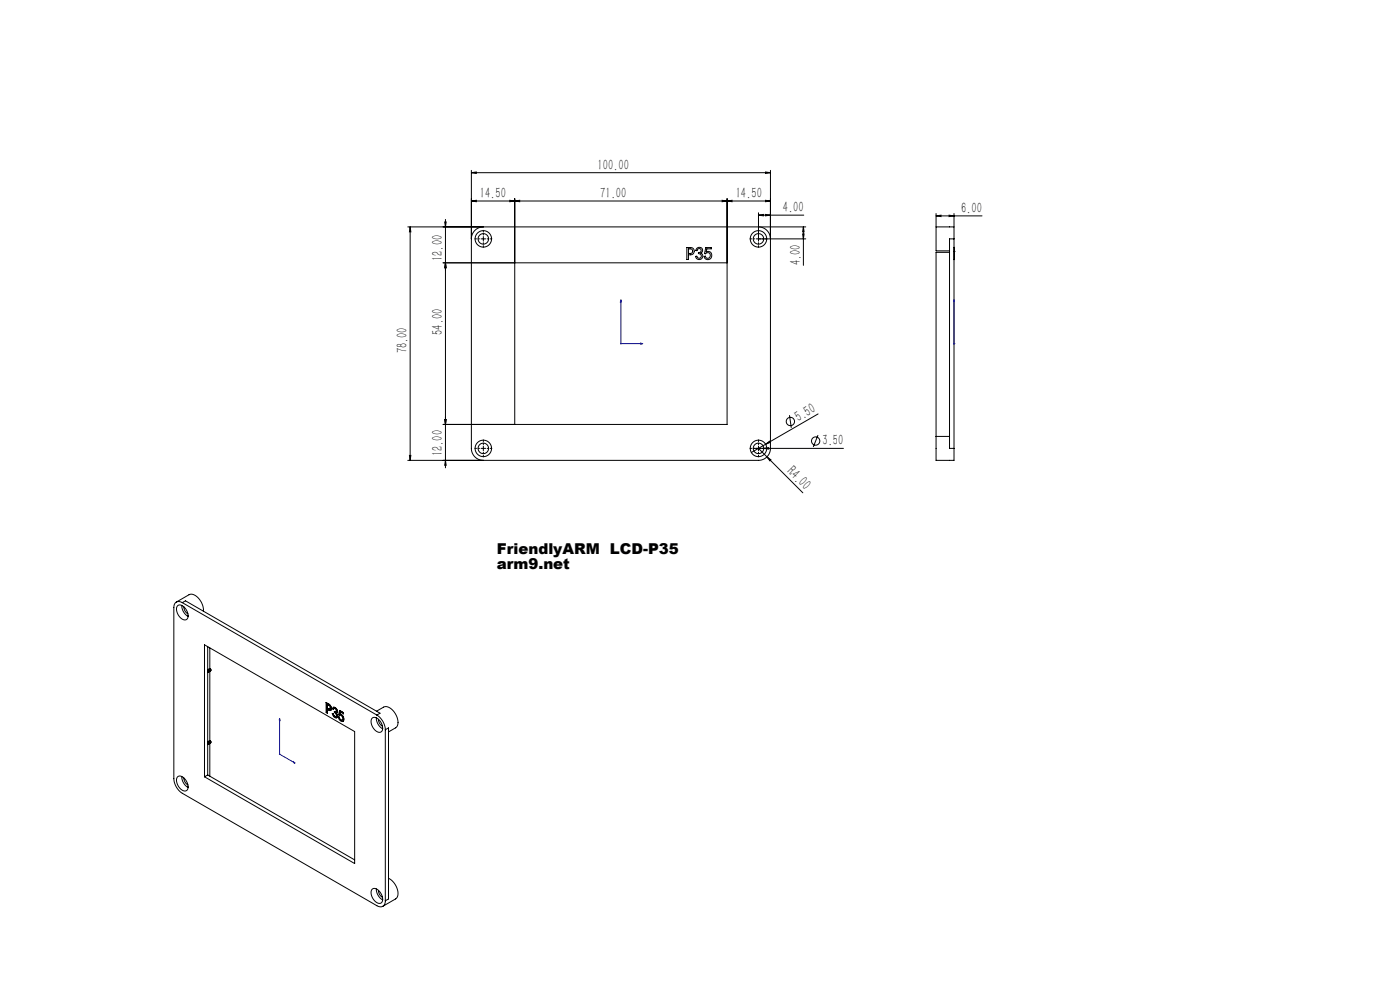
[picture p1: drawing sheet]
<svg xmlns="http://www.w3.org/2000/svg" width="1189mm" height="841mm" viewBox="0 0 1189 841" stroke-linecap="round" stroke-linejoin="round" font-family="sans-serif">
<g fill="none" stroke="#000" stroke-width=".85">
<path d="M400 147l5-1v1zM400 145v58M400 147h254M650 146l4 1h-4zM654 145v58M400 171l5-1v1zM400 171h254M433 170l4 1h-4zM437 171l4-1v1zM437 169v54h-61M613 170l5 1h-5zM618 171l4-1v1z"/>
<path d="M618 169v54M650 170l4 1h-4zM346 193h64M348 193v198M348 193l1 4h-1zM378 188h1l-1 5zM378 186v211M644 193h40M644 183l4-1v1zM644 181v22M644 183h39M650 182l4 1h-4z"/>
<path d="M682 199h1l-1 4zM682 193v32M682 193l1 4h-1zM795 183h4v1zM795 181v12M795 183h39M806 183h4l-4 1zM810 181v12M410 203h1M410 202v1M644 203h40M378 223l1 4h-1z"/>
<path d="M378 356h1l-1 4zM670 352l2 11M695 351l-45 26M376 360h61M650 377l4-3v1zM650 377l-12 7M695 369l-4 10M346 391h64M348 386h1l-1 5zM378 391l1 4h-1zM410 381h1M410 380v1"/>
<path d="M640 381h76M644 380v1M644 381l7 7M649 381l4-1v1zM651 388l4 2-1 1zM651 388l31 30"/>
<circle cx="671" cy="358" r="4"/>
<circle cx="693" cy="374" r="4"/>
</g>
<path d="M527 254l1 2h-1zM527 254v38h19M810 254v2v-2M810 254v38M544 291l2 1h-2zM810 291v1zM810 292h.1M237 610v30l14 8M237 610l1 1h-1zM249 646l2 2-2-1z" fill="none" stroke="#00f" stroke-width=".85"/>
<path d="M527 292h1M527 291l1 1M527 291v1M528 291l-1 1M810 292h1M810 291l1 1M810 291v1M811 291l-1 1M237 640h1M237 640v1M238 640h-1" fill="none" stroke="#808080" stroke-width=".85"/>
<g fill="none" stroke="#000" stroke-width=".85" stroke-dasharray="30.5 1.3 1.3 1.3" stroke-dashoffset="29">
<path d="M410 203h-7M410 202v-7M410 203v7M411 203h7M644 203h-7M644 202v-7M644 203v7M645 203h6M410 381h-7M410 380v-7M410 381v7M411 381h7"/>
<path d="M644 381h-7M644 380v-7M644 381v7M645 381h6"/>
</g>
<g fill="#00f">
<path d="M544 291l2 1h-2zM527 254l1 2h-1z"/>
<path d="M249 646l2 2-2-1zM237 610l1 1h-1z"/>
<path d="M810 291v1zM810 254v2z"/>
</g>
<g fill="#000">
<path d="M650 377l4-3v1zM649 381l4-1v1zM651 388l4 2-1 1z"/>
<path d="M400 147l5-1v1zM650 146l4 1h-4zM400 171l5-1v1zM433 170l4 1h-4zM437 171l4-1v1zM613 170l5 1h-5zM618 171l4-1v1zM650 170l4 1h-4zM644 183l4-1v1zM650 182l4 1h-4zM795 183h4v1zM806 183h4l-4 1z"/>
<path d="M348 193l1 4h-1zM348 386h1l-1 5zM378 188h1l-1 5zM378 223l1 4h-1zM378 356h1l-1 4zM378 391l1 4h-1zM682 193l1 4h-1zM682 199h1l-1 4z"/>
<path d="M378 356h1l-1 4zM378 223l1 4h-1z"/>
</g>
<g fill="none" stroke="#000" stroke-width=".85">
<path d="M403 196l3-3h4h234a10 10 0 0 1 10 10v178a10 10 0 0 1-10 10h-234a10 10 0 0 1-10-10v-179l1-3zM583 210h3a3 3 0 0 1 4 3 3 3 0 0 1-4 3h-1v4h-2zM585 211h1a2 2 0 0 1 2 2 2 2 0 0 1-2 2h-1zM592 211a2.7 2.7 0 0 1 4 0 2.7 2.7 0 0 1-1 4 3 3 0 0 1 0 5 3 3 0 0 1-4-2l1-1a2 2 0 0 0 2 2 2 2 0 0 0 2-2 2 2 0 0 0-3-2v-1a1.8 1.8 0 0 0 3-1 1.8 1.8 0 0 0-2-2 1.8 1.8 0 0 0-2 2h-1zM599 210h5v1h-4v3a3 3 0 0 1 4 1 3 3 0 0 1-2 5 3 3 0 0 1-4-2l1-1a2.2 2.2 0 0 0 3 2 2.2 2.2 0 0 0 1-4 2.2 2.2 0 0 0-3 0h-2zM806 214h-11v156M810 203v-10h-15v20h11M810 210h.1M810 203h-4v178h4M810 203v178M810 213h.1M810 210v10"/>
<path d="M437 223h181v137h-181zM810 220h.1M795 370v21h15v-10M795 370h11M150 511l11-6a10 10 0 0 1 10 7l1 3 1 4M151 514a5 5 0 0 1 7 3 6 6 0 0 1 0 9 9 9 0 0 1-7-12zM154 514a11 11 0 0 0 6 9M155 511a4 4 0 0 0-5 0 4 4 0 0 0-2 5v145a16 16 0 0 0 7 12l165 96a4 4 0 0 0 5 0 4 4 0 0 0 2-5M155 511l165 96M155 511l3-1 165 95-3 2M156 515l1 3 3 3M174 547l127 74v112l-127-74z"/>
<path d="M176 549v109M178 550v17M178 567l-2 1M178 570v58M178 567l1 1M179 568h.1M179 568l-3 1M179 569l-3 2M179 568v1M179 568l-3 2M277 596l2 2M277 596v9h1"/>
<path d="M277 596h.1M279 598l2 1v2M278 601v-3h1a2 2 0 0 1 1 2 2 2 0 0 1 0 2h-1M278 601l1 1M278 605h.1M279 602h1M279 602h.1M281 601a1.3 1.3 0 0 1 0 2 1.3 1.3 0 0 1-2 0l-1-1v3M281 601v2M281 601h.1M282 606h1M283 606l1 2h1"/>
<path d="M283 606h.1M283 600a3 3 0 0 1 3 5M283 602a1.3 1.3 0 0 1 2 0 1.3 1.3 0 0 1 0 2h-1M283 602l-1-1a2.3 2.3 0 0 1 3 0 2.3 2.3 0 0 1 1 2v1a1.5 1.5 0 0 0 0 3h1a1.6 1.6 0 0 1-2 2 1.6 1.6 0 0 1-2-1l-1-2M284 601l-1 1M284 604h1M284 604l1 1a1.4 1.4 0 0 1 1 2 1.4 1.4 0 0 1-2 1 1.4 1.4 0 0 1-1-1v-1M285 605l2 2-1 2M286 605h.1M286 609h.1M287 609h1M287 608v1"/>
<path d="M288 609l1 1 2 1M288 609h.1M288 607a2.3 2.3 0 0 1 3 1 2.3 2.3 0 0 1-1 3l-1-1-1-1M288 603v4M288 603l4 2M289 607h-1M289 606a4 4 0 0 1 2 6l-3-1-1-2M289 606a4 4 0 0 1 2 6M289 606h.1M291 612h.1M292 606l-3-2v2M292 605v1"/>
<path d="M292 606h.1M292 605h.1M316 609a6 6 0 0 1 8 6 4 4 0 0 1-2 7 9 9 0 0 1-6-13zM320 609a11 11 0 0 0 5 9M320 604l6-4a10 10 0 0 1 11 7 8 8 0 0 1-1 11l-6 3M320 607a16 16 0 0 1 7 12M321 610v1a7 7 0 0 0 4 5M327 619v145M327 619l3-1v145l-3 1M176 632l3-2zM178 631v28M178 628l-2 1"/>
<path d="M178 628l1 1M179 629h.1M179 629l-3 1M179 629v1M179 629l-3 2M151 659a6 6 0 0 1 8 4 5 5 0 0 1-2 8 9 9 0 0 1-6-12zM154 659a11 11 0 0 0 6 9M176 658l-2 1M176 658l125 72M156 660v1a7 7 0 0 0 4 5M316 755a6 6 0 0 1 8 5 4 4 0 0 1-2 7 9 9 0 0 1-6-12zM320 754a11 11 0 0 0 5 10"/>
<path d="M321 756a7 7 0 0 0 4 5M330 745a14 14 0 0 1 7 17l-12 7"/>
<circle cx="410" cy="203" r="4"/>
<circle cx="410" cy="203" r="7"/>
<circle cx="644" cy="203" r="4"/>
<circle cx="644" cy="203" r="7"/>
<circle cx="410" cy="381" r="4"/>
<circle cx="410" cy="381" r="7"/>
<circle cx="644" cy="381" r="4"/>
<circle cx="644" cy="381" r="7"/>
</g>
<g font-size="12.7">
<text x="508" y="144">100.00</text>
<text x="407" y="168">14.50</text>
<text x="510" y="168">71.00</text>
<text x="625" y="168">14.50</text>
<text x="665" y="180">4.00</text>
<text x="816" y="181">6.00</text>
<text x="376" y="222" transform="rotate(-90 376 222)">12.00</text>
<text x="680" y="225" transform="rotate(-90 680 225)">4.00</text>
<text x="376" y="284" transform="rotate(-90 376 284)">54.00</text>
<text x="346" y="300" transform="rotate(-90 346 300)">78.00</text>
<text x="678" y="358" transform="rotate(-30 678 358)">5.50</text>
<text x="699" y="378">3.50</text>
<text x="376" y="387" transform="rotate(-90 376 387)">12.00</text>
<text x="668" y="401" transform="rotate(45 668 401)">R4.00</text>
<text x="422" y="470">FriendlyARM LCD-P35</text>
<text x="422" y="483">arm9.net</text>
</g>
</svg>
